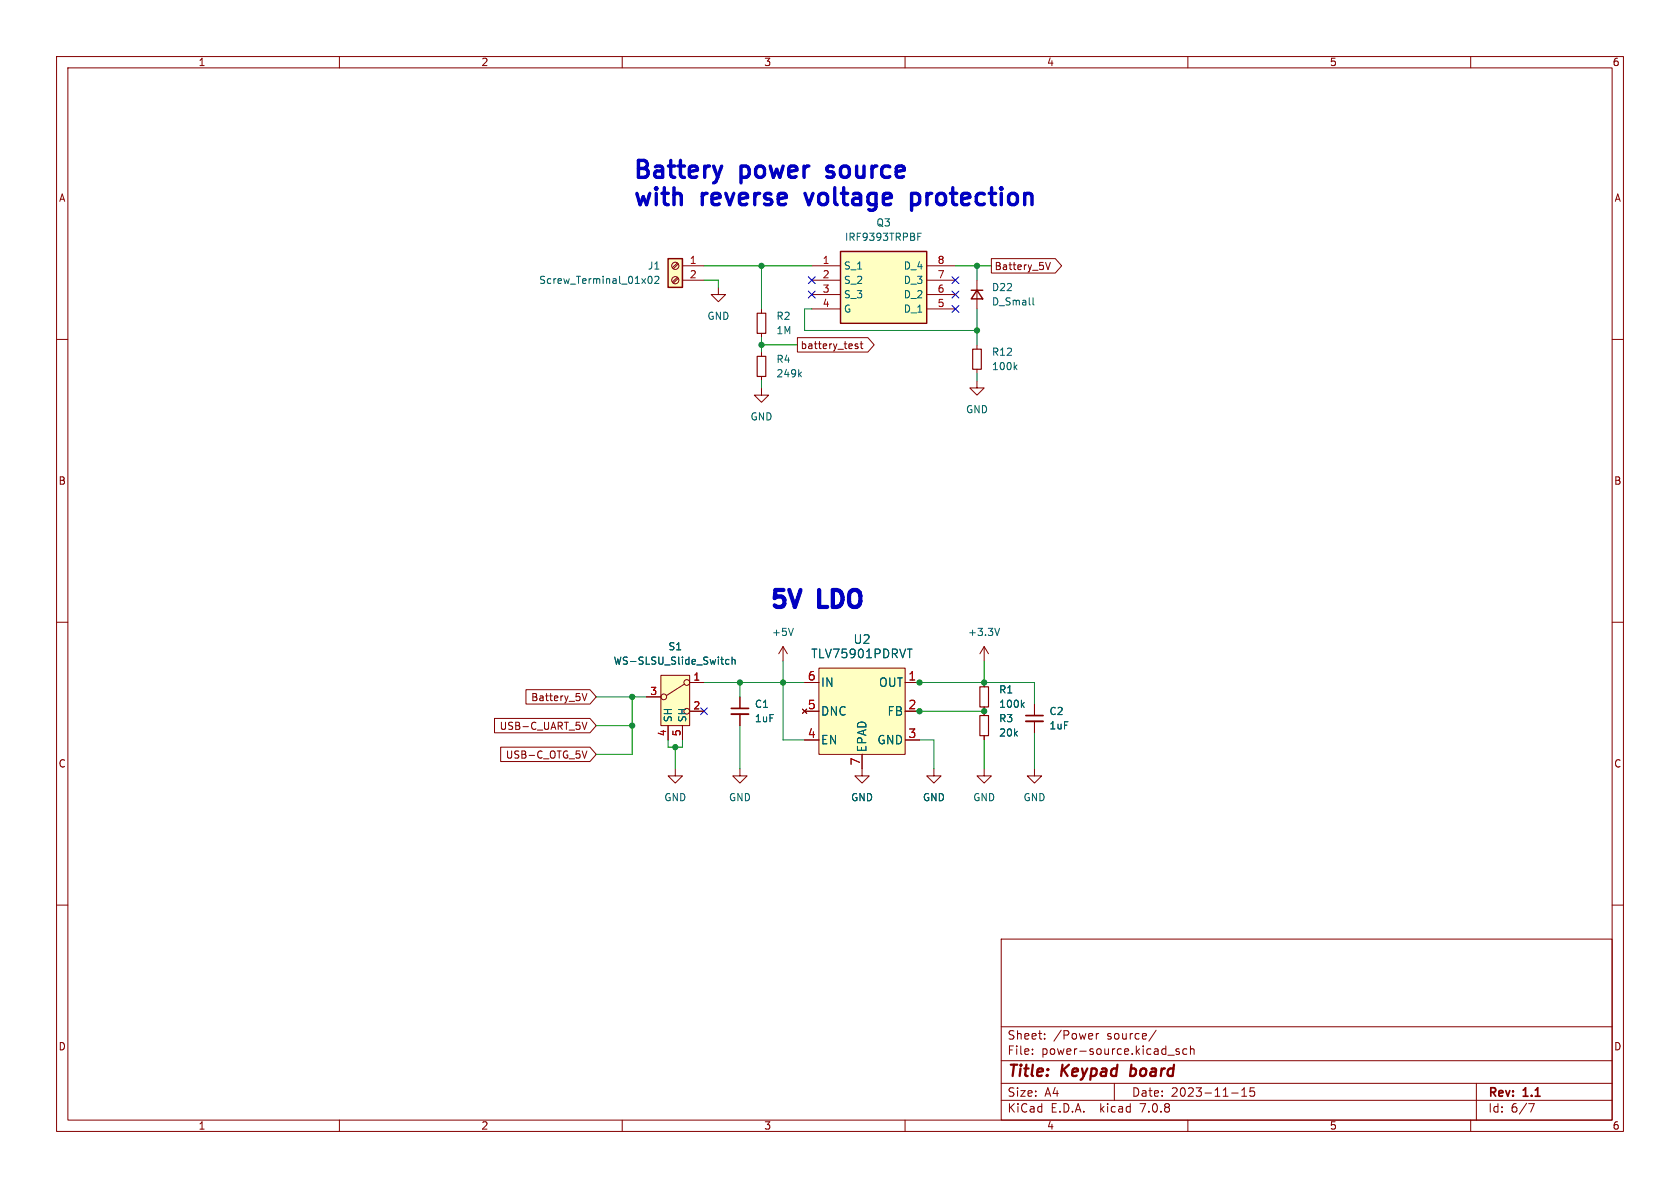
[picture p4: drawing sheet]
<svg xmlns="http://www.w3.org/2000/svg" width="297mm" height="210mm" viewBox="0 0 297 210" stroke-linecap="round" stroke-linejoin="round" font-family="sans-serif">
<g fill="none" stroke="#840000" stroke-width=".18">
<path d="M10 10h277v190h-277zM12 12h273v186h-273zM60 10v2M110 10v2M160 10v2M210 10v2M260 10v2M10 60h2M119.7 49l-.8 .9M119.7 46.5l-.8 .8M119.9 49.2l-.9 .8M119.9 46.7l-.9 .8"/>
<path d="M120.6 47h3.9M120.6 49.5h3.9M127 50.8v1.3h1.3l-1.3 1.2-1.3-1.2h1.3M134.6 54.6v.8M134.6 58.9v.8M141 59.7h12.4l1.1 1.3-1.1 1.2h-12.4zM143.5 47h5.1M143.5 49.5h5.1M143.5 52.1h5.1M143.5 54.6h5.1M163.8 47h5.1M163.8 49.5h5.1"/>
<path d="M163.8 52.1h5.1M163.8 54.6h5.1M172.7 49.5v5.1M175.3 45.7h11.3l1.1 1.3-1.1 1.3h-11.3zM184.8 46.4l.5 1.3 .4-1.3M285 60h2M134.6 68.6v1.3h1.3l-1.3 1.2-1.3-1.2h1.3M134.6 62.2v.8M134.6 66.5v.8M151.2 61.1l.4 .2 .1 .1-.2 .2h-.3M151.2 60.8h.4M152.1 60.8h.5"/>
<path d="M152.3 60.4v1l.3 .2M172.7 67.3v1.3h1.3l-1.3 1.3-1.3-1.3h1.3M172.7 61v.7M172.7 65.3v.7M10 110h2M116.8 119.4h5.1v8.9h-5.1zM138.4 114.3l-.7 1.3M138.4 114.3v2.5M138.4 114.3l.8 1.3M144.8 118.1h15.2v15.3h-15.2zM174 114.3l-.8 1.3M174 114.3v2.5"/>
<path d="M174 114.3l.8 1.3M285 110h2M87.4 127h16.9l1.1 1.3-1.1 1.2h-16.9zM88.5 132.1h15.8l1.1 1.3-1.1 1.2h-15.8zM93 121.9h11.3l1.1 1.3-1.1 1.3h-11.3zM102.9 127.7l.4 1.2 .5-1.2M102.9 122.6l.4 1.3 .5-1.3M103.8 132.8l-.5 1.2M114.3 123.2h2.5M118.1 128.3v2.5M119.4 135.9v1.3h1.2l-1.2 1.2-1.3-1.2h1.3M120.6 128.3v2.5"/>
<path d="M121 120.9l-3.1 2M121.9 120.7h2.6M121.9 125.7h2.6M130.8 135.9v1.3h1.3l-1.3 1.2-1.3-1.2h1.3M130.8 123.2v2M130.8 126.2v2.1M141.9 125.3l.7 .8M142.2 120.7h2.6M142.2 125.7h2.6M142.2 130.8h2.6M142.6 125.3l-.7 .8M152.4 133.4v3.8h1.3l-1.3 1.2-1.3-1.2h1.3"/>
<path d="M160 120.7h2.6M160 125.7h2.6M160 130.8h2.6M165.1 135.9v1.3h1.3l-1.3 1.2-1.3-1.2h1.3M174 135.9v1.3h1.3l-1.3 1.2-1.3-1.2h1.3M174 120.7v.7M174 125v1.5M174 130v.8M182.9 135.9v1.3h1.2l-1.2 1.2-1.3-1.2h1.3M182.9 124.5v2M182.9 127.5v2M10 160h2"/>
<path d="M285 160h2M177 166h108v32h-108zM60 198v2M110 198v2M160 198v2M177 194.5h108M177 191.5h108M177 187.5h108M177 181.5h108M182.5 186.3v.1M182.5 185.5v.1M184.7 183.6v.1"/>
<path d="M184.7 182.8v.1M193.8 182.7v1M194.2 182.7l-.2 .1-.2 .2M197 191.5v3M204.4 182.1l-1.3 2M206.5 186.5h1.1M208.5 185.5l-.4-.1-.2 .2 .1 .2 .5 .2v.3h-.6M209.8 185.5l-.4-.1-.3 .3v.4l.1 .2h.6M210 198v2M210.5 185.5l.2-.1 .3 .1 .1 .9M210.5 184.9v1.5M217.7 193.2h1.2"/>
<path d="M219.5 193.8h.9M219.5 192.7l.5-.4v1.5M221.7 192.3h-.7v.7l.2-.1h.5l.1 .3-.1 .5-.2 .1-.5-.1M260 198v2M261 191.5v6.5M270.2 195.1h1l-.6 1.5"/>
<circle cx="119.4" cy="49.5" r=".63"/>
<circle cx="119.4" cy="47" r=".63"/>
<circle cx="117.3" cy="123.2" r=".51"/>
<circle cx="121.4" cy="120.7" r=".51"/>
</g>
<path d="M199.8 190.1l.2 .1M200 188.2l-.2 2" fill="none" stroke="#840000" stroke-width=".4"/>
<g fill="none" stroke="#006464" stroke-width=".18">
<path d="M114.7 49l.2-.2a.68 .68 0 0 1 .4 .7 .68 .68 0 0 1-.4 .6l-.2-.1-.1-.4zM115.8 49l.4-.2 .3 .4-.8 .9h.8M162.3 41.8h.4M162.3 41.2h.6M182.6 52.6v1.1l.2 .2M141.3 66.1l.4 .5M141.7 65.8l-.5 .5M179.4 64.9l.4 .4M179.8 64.5l-.5 .5M128.9 116.6h-.4l-.2 .2 .1 .6h.5M129.4 116.7l.2-.1h.3l.1 .8M129.4 116.1v1.3"/>
<path d="M140.2 111.1l-.4 1.2M160.4 114.7h.9M176.7 111.1l-.4 1.2M180.7 124.6l.4 .4M181.1 124.2l-.5 .5"/>
</g>
<path d="M133.9 55.4h1.5v3.5h-1.5zM133.9 63h1.5v3.5h-1.5zM172 61.7h1.5v3.6h-1.5zM173.2 126.5h1.6v3.5h-1.6zM173.2 121.4h1.6v3.6h-1.6z" fill="none" stroke="#840000" stroke-width=".2"/>
<g fill="#ffffc2" stroke="#ffffc2" stroke-width=".18">
<path d="M118.1 45.7h2.5v5.1h-2.5z"/>
<path d="M144.8 118.1h15.2v15.3h-15.2z"/>
<path d="M116.8 119.4h5.1v8.9h-5.1z"/>
<path d="M148.6 44.5h15.2v12.7h-15.2z"/>
</g>
<path d="M118.1 45.7h2.5v5.1h-2.5zM148.6 44.5h15.2v12.7h-15.2zM171.7 51.3h2M172.7 51.3l1 1.5h-2z" fill="none" stroke="#840000" stroke-width=".25"/>
<path d="M129.3 126.2h3M181.4 127.5h3" fill="none" stroke="#840000" stroke-width=".33"/>
<path d="M129.3 125.2h3M181.4 126.5h3" fill="none" stroke="#840000" stroke-width=".3"/>
<path d="M127.6 29.4l-.7 2M142.3 34.2l.7 2M146.2 31.2l.2 .2M146.3 29.5l-.1 .3 .1 .4M161.2 34.2v3M161.2 34.3l.2-.1h.6l.4 .3 .2 .3M162.6 35.6l-.3 .4-.3 .2h-.6l-.2-.2" fill="none" stroke="#0000c2" stroke-width=".6"/>
<g fill="none" stroke="#009600" stroke-width=".18">
<path d="M124.5 47h19M124.5 49.5h2.5v1.3M134.6 47v7.6M134.6 59.7v2.5M143.5 54.6h-1.3v3.8h30.5M168.9 47h6.4M172.7 47v2.5M172.7 54.6v6.4M134.6 67.3v1.3M134.6 61h6.4M172.7 66v1.3M138.4 116.8v14h3.8"/>
<path d="M174 116.8v3.9M105.4 123.2h8.9M105.4 128.3h6.4M111.8 123.2v10.2h-6.4M118.1 130.8v1.3h2.5v-1.3M119.4 132.1v3.8M124.5 120.7h17.7M130.8 120.7v2.5M130.8 128.3v7.6M160 125.7h14M160 120.7h22.9v3.8M162.6 130.8h2.5v5.1"/>
<path d="M174 130.8v5.1M182.9 129.5v6.4"/>
</g>
<path d="M142.9 51.5l1.2 1.2M142.9 48.9l1.2 1.2M144.1 51.5l-1.2 1.2M144.1 48.9l-1.2 1.2M168.3 48.9l1.2 1.2M168.3 54l1.2 1.2M168.3 51.5l1.2 1.2M169.5 48.9l-1.2 1.2M169.5 54l-1.2 1.2M169.5 51.5l-1.2 1.2M123.9 125.1l1.2 1.2M125.1 125.1l-1.2 1.2" fill="none" stroke="#000084" stroke-width=".18"/>
<g fill="#009600" stroke="#009600" stroke-width=".18">
<circle cx="134.6" cy="61" r=".46"/>
<circle cx="134.6" cy="47" r=".46"/>
<circle cx="172.7" cy="58.4" r=".46"/>
<circle cx="174" cy="120.7" r=".46"/>
<circle cx="172.7" cy="47" r=".46"/>
<circle cx="162.6" cy="120.7" r=".46"/>
<circle cx="174" cy="125.7" r=".46"/>
<circle cx="119.4" cy="132.1" r=".46"/>
<circle cx="111.8" cy="128.3" r=".46"/>
<circle cx="130.8" cy="120.7" r=".46"/>
<circle cx="138.4" cy="120.7" r=".46"/>
<circle cx="111.8" cy="123.2" r=".46"/>
<circle cx="162.6" cy="125.7" r=".46"/>
</g>
<g font-size="4.2" fill="#0000c2">
<text x="111.8" y="31.8">Battery</text>
<text x="131.1" y="31.8">power</text>
<text x="147.6" y="31.8">source</text>
<text x="111.8" y="36.6">with</text>
<text x="124.2" y="36.6">reverse</text>
<text x="143.9" y="36.6">voltage</text>
<text x="163.6" y="36.6">protection</text>
<text x="135.9" y="107.7">5V</text>
<text x="145.3" y="107.7">LDO</text>
</g>
<g font-size="2.8" fill="#840000">
<text x="178" y="190.9">Title:</text>
<text x="187.7" y="190.9">Keypad</text>
<text x="200.6" y="190.9">board</text>
</g>
<g font-size="2.1" fill="#006464">
<text x="143.3" y="116.6">TLV75901PDRVT</text>
<text x="150.8" y="114">U2</text>
<text x="145" y="121.6">IN</text>
<text x="155.3" y="121.6">OUT</text>
<text x="145" y="131.8">EN</text>
<text x="145" y="126.7">DNC</text>
<text x="155" y="131.8">GND</text>
<text x="156.8" y="126.7">FB</text>
<text x="153.4" y="133.1" transform="rotate(-90 153.4 133.1)">EPAD</text>
</g>
<g font-size="2.1" fill="#a90000">
<text x="142.7" y="125.5">5</text>
<text x="142.7" y="120.4">6</text>
<text x="160.5" y="120.4">1</text>
<text x="160.5" y="125.5">2</text>
<text x="142.7" y="130.6">4</text>
<text x="160.5" y="130.6">3</text>
<text x="152.1" y="135.4" transform="rotate(-90 152.1 135.4)">7</text>
</g>
<g font-size="2.1" fill="#840000">
<text x="178" y="184">Sheet:</text>
<text x="186.2" y="184">/Power</text>
<text x="195.7" y="184">source/</text>
<text x="178" y="186.7">File:</text>
<text x="184.1" y="186.7">power-source.kicad_sch</text>
<text x="178" y="196.9">KiCad</text>
<text x="178" y="194.1">Size:</text>
<text x="184.7" y="194.1">A4</text>
<text x="185.7" y="196.9">E.D.A.</text>
<text x="194.6" y="196.9">kicad</text>
<text x="200" y="194.1">Date:</text>
<text x="201.8" y="196.9">7.0.8</text>
<text x="207" y="194.1">2023-11-15</text>
<text x="263" y="194.3">Rev:</text>
<text x="263" y="196.9">Id:</text>
<text x="267.1" y="196.9">6/7</text>
<text x="269.4" y="194.3">1.1</text>
</g>
<g font-size="1.8" fill="#840000">
<text x="35" y="11.9">1</text>
<text x="85" y="11.9">2</text>
<text x="135" y="11.9">3</text>
<text x="185" y="11.9">4</text>
<text x="235" y="11.9">5</text>
<text x="285" y="11.9">6</text>
<text x="10.3" y="35.9">A</text>
<text x="285.3" y="35.9">A</text>
<text x="175.7" y="47.9">Battery_5V</text>
<text x="141.4" y="61.9">battery_test</text>
<text x="10.3" y="85.9">B</text>
<text x="285.3" y="85.9">B</text>
<text x="93.8" y="124.1">Battery_5V</text>
<text x="88.2" y="129.2">USB-C_UART_5V</text>
<text x="10.3" y="135.9">C</text>
<text x="89.3" y="134.3">USB-C_OTG_5V</text>
<text x="285.3" y="135.9">C</text>
<text x="10.3" y="185.9">D</text>
<text x="285.3" y="185.9">D</text>
<text x="35" y="199.9">1</text>
<text x="85" y="199.9">2</text>
<text x="135" y="199.9">3</text>
<text x="185" y="199.9">4</text>
<text x="235" y="199.9">5</text>
<text x="285" y="199.9">6</text>
</g>
<g font-size="1.8" fill="#006464">
<text x="154.8" y="40.2">Q3</text>
<text x="114.5" y="47.9">J1</text>
<text x="149.1" y="47.9">S_1</text>
<text x="149.3" y="42.8">IRF9393TRPBF</text>
<text x="159.7" y="47.9">D_4</text>
<text x="95.2" y="50.4">Screw_Terminal_01x02</text>
<text x="149.1" y="50.4">S_2</text>
<text x="149.1" y="52.9">S_3</text>
<text x="159.7" y="52.9">D_2</text>
<text x="159.7" y="50.4">D_3</text>
<text x="175.3" y="51.7">D22</text>
<text x="125" y="56.7">GND</text>
<text x="137.2" y="56.7">R2</text>
<text x="137.2" y="59.3">1M</text>
<text x="149.1" y="55.5">G</text>
<text x="159.7" y="55.5">D_1</text>
<text x="175.3" y="54.2">D_Small</text>
<text x="137.2" y="64.4">R4</text>
<text x="175.3" y="63.1">R12</text>
<text x="175.3" y="65.6">100k</text>
<text x="137.2" y="66.9">249k</text>
<text x="132.6" y="74.5">GND</text>
<text x="170.7" y="73.3">GND</text>
<text x="136.4" y="112.6">+5V</text>
<text x="171" y="112.6">+3.3V</text>
<text x="108.4" y="117.7">WS-SLSU_Slide_Switch</text>
<text x="118.1" y="115.2">S1</text>
<text x="133.4" y="125.3">C1</text>
<text x="176.5" y="122.8">R1</text>
<text x="176.5" y="125.3">100k</text>
<text x="119" y="127.8" transform="rotate(-90 119 127.8)">SH</text>
<text x="121.5" y="127.8" transform="rotate(-90 121.5 127.8)">SH</text>
<text x="133.4" y="127.9">1uF</text>
<text x="176.5" y="127.9">R3</text>
<text x="176.5" y="130.4">20k</text>
<text x="185.4" y="126.6">C2</text>
<text x="185.4" y="129.1">1uF</text>
<text x="117.3" y="141.8">GND</text>
<text x="128.8" y="141.8">GND</text>
<text x="150.4" y="141.8">GND</text>
<text x="163.1" y="141.8">GND</text>
<text x="172" y="141.8">GND</text>
<text x="180.8" y="141.8">GND</text>
</g>
<g font-size="1.8" fill="#a90000">
<text x="121.8" y="46.7">1</text>
<text x="145.3" y="46.7">1</text>
<text x="165.7" y="46.7">8</text>
<text x="121.8" y="49.3">2</text>
<text x="145.3" y="49.3">2</text>
<text x="145.3" y="51.8">3</text>
<text x="165.7" y="51.8">6</text>
<text x="165.7" y="49.3">7</text>
<text x="145.3" y="54.4">4</text>
<text x="165.7" y="54.4">5</text>
<text x="114.9" y="122.9">3</text>
<text x="122.5" y="120.4">1</text>
<text x="122.5" y="125.5">2</text>
<text x="117.9" y="130.2" transform="rotate(-90 117.9 130.2)">4</text>
<text x="120.4" y="130.2" transform="rotate(-90 120.4 130.2)">5</text>
</g>
</svg>
